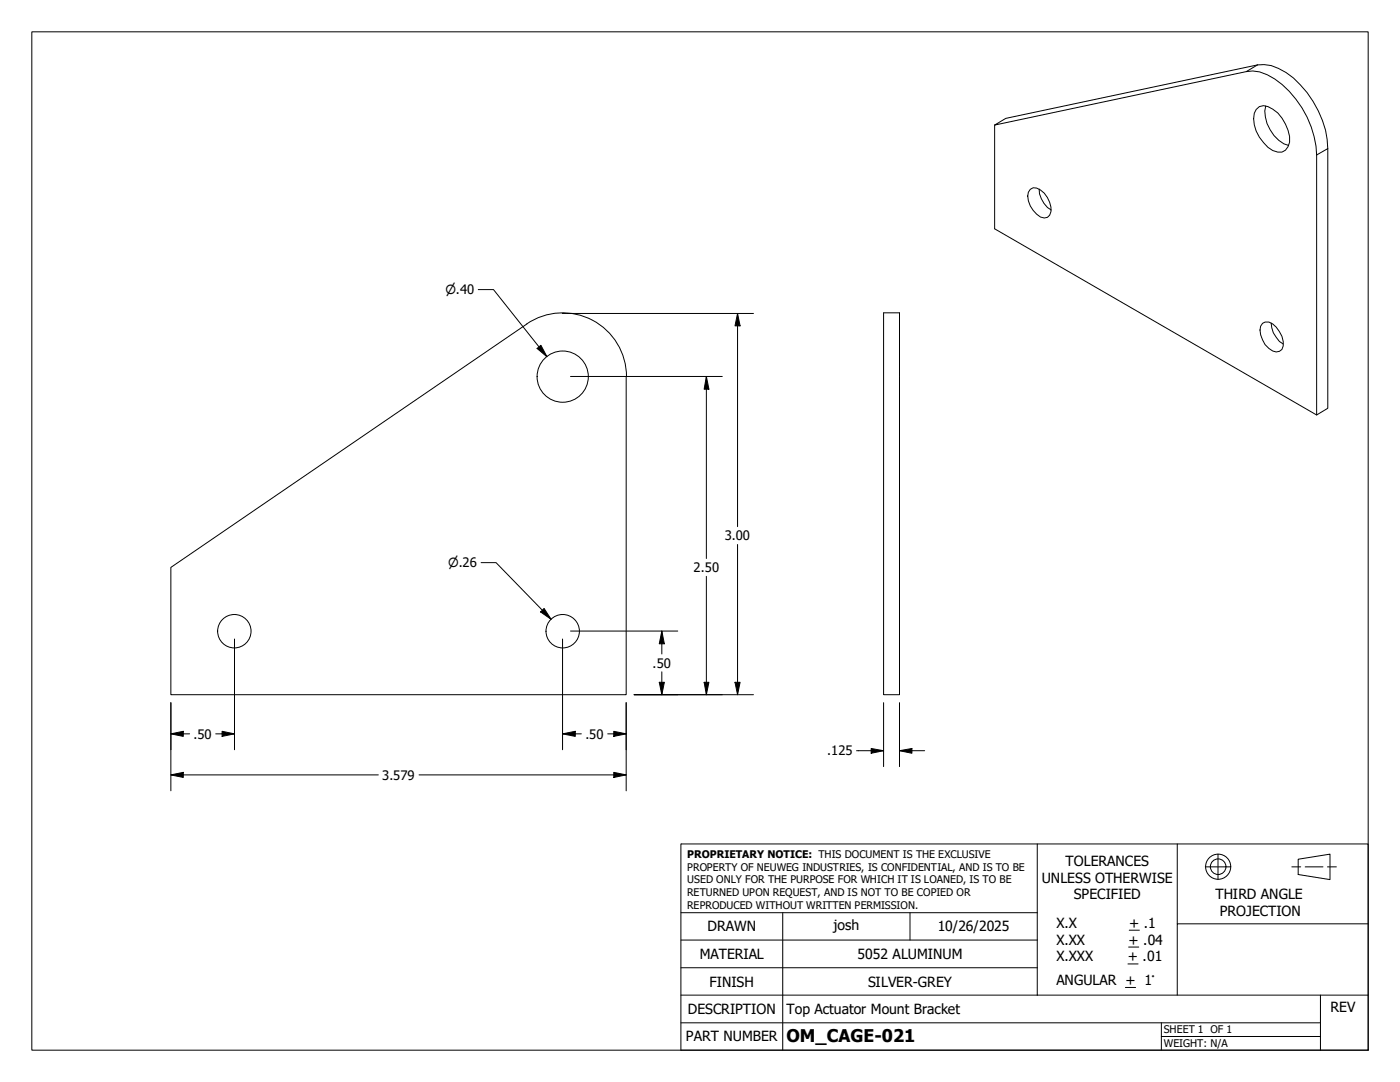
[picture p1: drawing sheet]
<svg xmlns="http://www.w3.org/2000/svg" width="279mm" height="216mm" viewBox="0 0 279 216" stroke-linecap="round" stroke-linejoin="round" font-family="sans-serif">
<!-- layer: Visible (ANSI) -->
<g fill="none" stroke="#000" stroke-width=".2">
<path d="M198.5 25v20.7l64.3 37.1 2.2-1.3v-51.8a19.8 19.8 0 0 0-8.3-15.2 7.8 7.8 0 0 0-5.7-1.5l-50.3 10.6-2.2 1.4 50.2-10.7a7.3 7.3 0 0 1 5.7 1.4 19.7 19.7 0 0 1 8.4 15.2v51.9M205.6 37.8l.6-.3a3.7 3.7 0 0 1 3.3 2.9 2.38 2.38 0 0 1-.5 3l-.6 .1a4.4 4.4 0 0 1-3.2-3.4l-.1-1 .1-.7zM207.4 37.7a5 5 0 0 0 2.4 4.2M250.7 21.8a2.21 2.21 0 0 1 3.3 0 8 8 0 0 1 3.4 6.6 2.14 2.14 0 0 1-3.4 1.6 7.6 7.6 0 0 1-3.7-7.4zM252.6 21.1a7.2 7.2 0 0 0 3.6 7.6l1 .3M105.1 64.6a12.7 12.7 0 0 1 19.9 10.6M105.2 64.6l-71.1 48.6v25.4h90.9v-63.5M176.3 62.4h3.2v76.2h-3.2zM252 64.5a1.97 1.97 0 0 1 2.7 .8 4.4 4.4 0 0 1 1.1 4.4 1.72 1.72 0 0 1-2.6-.2 5 5 0 0 1-1.6-4.4zM253.7 64.5a5 5 0 0 0 2.4 4.1"/>
<circle cx="112.3" cy="75.2" r="5.1"/>
<circle cx="46.8" cy="126" r="3.3"/>
<circle cx="112.3" cy="126" r="3.3"/>
</g>
<!-- layer: Visible Narrow (ANSI) -->
<path d="M251 13l-2.3 1.3M265 29.7l-2.2 1.2" fill="none" stroke="#000" stroke-width=".2"/>
<!-- layer: Border (ANSI) -->
<path d="M6.3 6.3h266.7v203.2h-266.7z" fill="none" stroke="#000" stroke-width=".2"/>
<!-- layer: Title (ANSI) -->
<g fill="none" stroke="#000" stroke-width=".2">
<path d="M135.9 168.4h137.1v41.1h-137.1zM207 168.4v30.2M234.9 168.4v15.9M240.5 173h5.1M243.1 170.4v5.1M257.8 173h1.8M259.1 171.4l6.3-1v5.1l-6.3-1zM260.5 173h3.5M264.9 173h1.8M135.9 198.6h137.1M135.9 193.1h71.1M135.9 187.6h71.1"/>
<path d="M135.9 182.1h71.1M156.2 182.1v27.4M181.6 182.1v5.5M224.6 197h2M225.1 192.3h2M225.2 189h2.1M225.4 185.6h2M263.5 198.6v10.9M273 184.3h-38.1v14.3M135.9 204.1h127.6M231.8 206.8h31.7M231.8 204.1v5.4"/>
<circle cx="243.1" cy="172.9" r="2.51"/>
<circle cx="243.1" cy="172.9" r="1.56"/>
</g>
<!-- layer: Dimension (ANSI) -->
<g fill="none" stroke="#000" stroke-width=".2">
<path d="M95.4 57.8h3.1l10.7 13.4M107.2 69.5l.7-.6 1.3 2.3zM112.2 62.5h38.2M113.9 75.1h30.2M141 75.1l.5 2.6h-1zM141 75.1v36.3M147.2 62.5l.5 2.5h-1zM147.2 62.5v42.6M96 112.3h3l11 11.3M141 115v23.6M147.2 108.6v30M46.8 127.5v22.1"/>
<path d="M108.6 121.4l1.4 2.2-2.1-1.5zM112.3 127.5v22.1M113.9 125.9h21.4M126.6 138.6h23.8M131.6 136.1h1l-.5 2.5zM132.1 125.9l.5 2.6h-1zM132.1 125.9v4.6M132.1 134v4.6M140.5 136.1h1l-.5 2.5zM146.7 136.1h1l-.5 2.5zM34.1 154.6l2.5-.5v1zM34.1 146.4l2.5-.5v1z"/>
<path d="M34.1 154.6h41.4M34.1 140.2v17.6M34.1 146.4h3.7M43.1 146.4h3.7M44.3 145.9l2.5 .5-2.5 .5zM83.6 154.6h41.4M112.3 146.4l2.5-.5v1zM112.3 146.4h3.7M121.3 146.4h3.7M122.5 154.1l2.5 .5-2.5 .5zM122.5 145.9l2.5 .5-2.5 .5zM125 140.2v17.6"/>
<path d="M170.9 149.8h5.4M173.9 149.4l2.4 .4-2.4 .5zM176.3 140.2v12.8M179.5 149.8l2.5-.4v.9zM179.5 149.8h5M179.5 140.2v12.8"/>
</g>
<g fill="#000">
<path d="M107.2 69.5l.7-.6 1.3 2.3zM141 75.1l.5 2.6h-1zM147.2 62.5l.5 2.5h-1zM108.6 121.4l1.4 2.2-2.1-1.5zM131.6 136.1h1l-.5 2.5zM132.1 125.9l.5 2.6h-1zM140.5 136.1h1l-.5 2.5zM146.7 136.1h1l-.5 2.5zM34.1 154.6l2.5-.5v1zM34.1 146.4l2.5-.5v1zM44.3 145.9l2.5 .5-2.5 .5zM112.3 146.4l2.5-.5v1z"/>
<path d="M122.5 154.1l2.5 .5-2.5 .5zM122.5 145.9l2.5 .5-2.5 .5zM173.9 149.4l2.4 .4-2.4 .5zM179.5 149.8l2.5-.4v.9z"/>
</g>
<text font-size="3.5" x="157" y="207.9">OM_CAGE-021</text>
<g font-size="2.8">
<text x="212.7" y="172.8">TOLERANCES</text>
<text x="207.9" y="176.1">UNLESS OTHERWISE</text>
<text x="214.3" y="179.5">SPECIFIED</text>
<text x="242.6" y="179.4">THIRD ANGLE</text>
<text x="141.2" y="185.9">DRAWN</text>
<text x="166.4" y="185.6">josh</text>
<text x="187.1" y="185.7">10/26/2025</text>
<text x="210.8" y="185.2">X.X</text>
<text x="225.4" y="185.2">+ .1</text>
<text x="243.5" y="182.7">PROJECTION</text>
<text x="139.6" y="191.4">MATERIAL</text>
<text x="171.1" y="191.4">5052 ALUMINUM</text>
<text x="210.8" y="188.5">X.XX</text>
<text x="210.8" y="191.8">X.XXX</text>
<text x="225.1" y="191.8">+ .01</text>
<text x="225.2" y="188.5">+ .04</text>
<text x="141.6" y="196.8">FINISH</text>
<text x="173.2" y="196.8">SILVER-GREY</text>
<text x="210.8" y="196.6">ANGULAR + 1°</text>
<text x="137.3" y="202.3">DESCRIPTION</text>
<text x="157" y="202.2">Top Actuator Mount Bracket</text>
<text x="265.6" y="201.9">REV</text>
<text x="136.9" y="207.8">PART NUMBER</text>
</g>
<g font-size="2.6">
<text x="144.7" y="107.8">3.00</text>
<text x="138.4" y="114.2">2.50</text>
<text x="130.2" y="133.2">.50</text>
<text x="38.6" y="147.4">.50</text>
<text x="116.8" y="147.4">.50</text>
<text x="76.3" y="155.6">3.579</text>
<text x="165.1" y="150.7">.125</text>
</g>
<g font-size="2.5">
<text x="88.9" y="58.7">⌀.40</text>
<text x="89.4" y="113.2">⌀.26</text>
</g>
<g font-size="2.1">
<text x="137.2" y="171.3">PROPRIETARY NOTICE: THIS DOCUMENT IS THE EXCLUSIVE</text>
<text x="137.2" y="173.7">PROPERTY OF NEUWEG INDUSTRIES, IS CONFIDENTIAL, AND IS TO BE</text>
<text x="137.2" y="176.3">USED ONLY FOR THE PURPOSE FOR WHICH IT IS LOANED, IS TO BE</text>
<text x="137.2" y="178.8">RETURNED UPON REQUEST, AND IS NOT TO BE COPIED OR</text>
<text x="137.2" y="181.3">REPRODUCED WITHOUT WRITTEN PERMISSION.</text>
<text x="232.3" y="206.1">SHEET 1 OF 1</text>
<text x="232.3" y="208.9">WEIGHT: N/A</text>
</g>
</svg>
